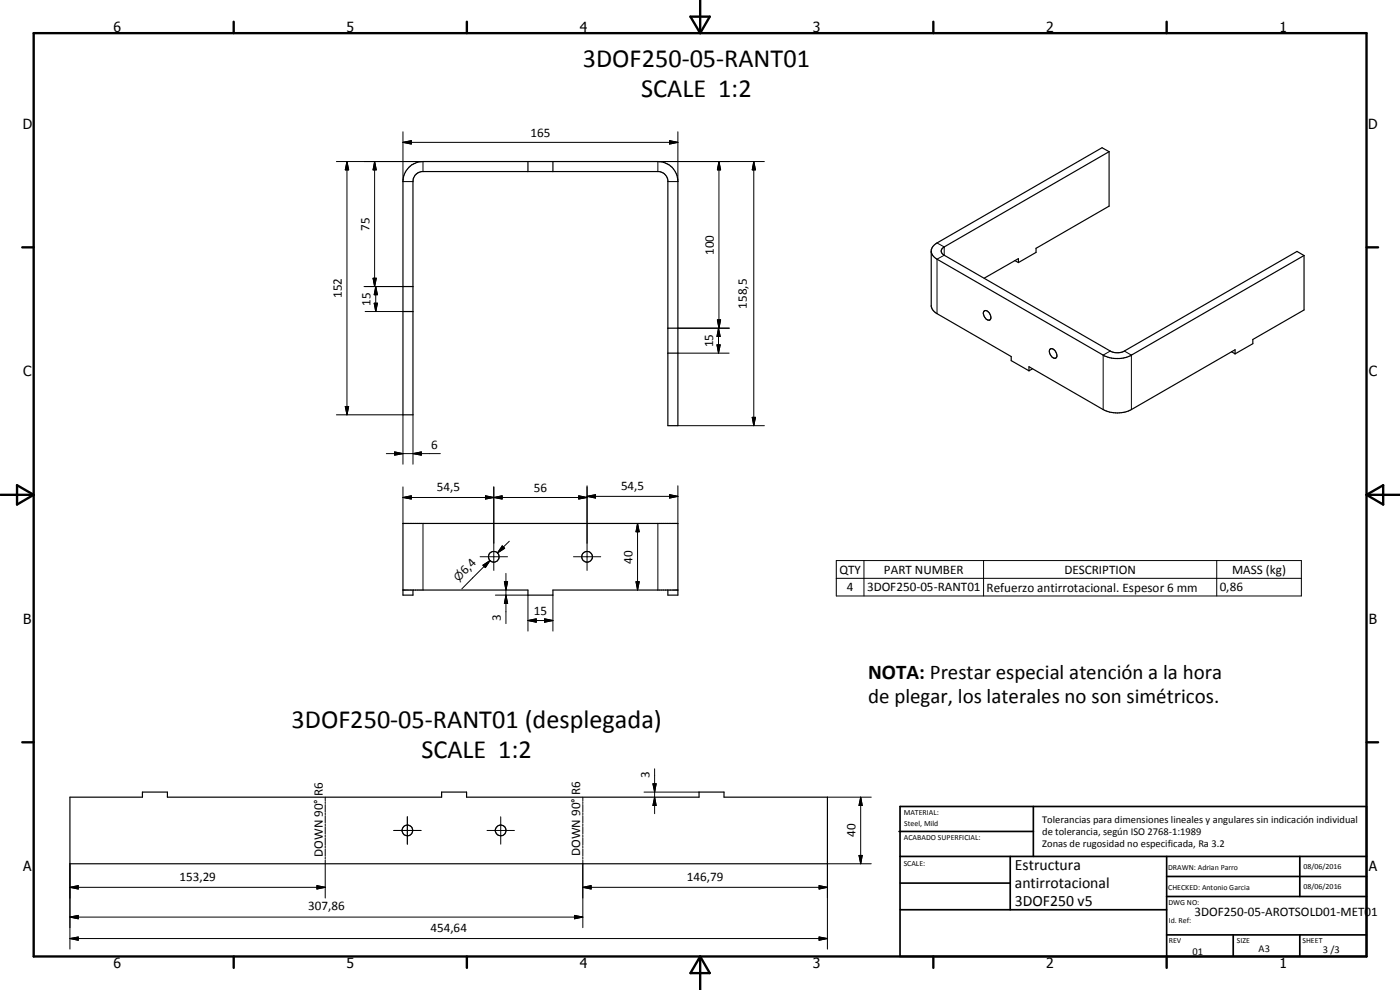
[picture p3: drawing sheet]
<svg xmlns="http://www.w3.org/2000/svg" width="420mm" height="297mm" viewBox="0 0 420 297" stroke-linecap="round" stroke-linejoin="round" font-family="sans-serif">
<g fill="none" stroke="#000" stroke-width=".35">
<path d="M122.7 50.2l.9-.8 1.1-.5 1.1-.3 1.1-.1h70.5a6 6 0 0 1 6 6v73.2h-3v-73.6a3.1 3.1 0 0 0-2.6-2.6h-71.2a3 3 0 0 0-2.7 3v70h-3v-70l.5-2.3zM158.4 48.5v3M165.9 48.5v3M332.9 45.5v16.3l-22 12.7v1.2l-5.3 3.1M332.9 45.5l-2.2-1.2-49.5 28.6-1.3 1.1-.4 1v17l.4 1 1.3 1.1 22.3 12.9v1.2l5.3 3.1M332.9 45.5l-49.5 28.6a1.31 1.31 0 0 0-.9 1.2 1.31 1.31 0 0 0 .9 1.3l49.8 28.7a4.5 4.5 0 0 0 4.2 0l51.8-29.9 2.2 1.3M279.5 75.7l.4 1 1.3 1.1 49.9 28.8a9.2 9.2 0 0 0 8.4 0l51.9-29.9M304.6 78.2l1 .6M305.6 78.8v-1.2l-10.3 5.9M391.4 76.7v16.3l-15.4 8.9v1.2l-5.3 3.1M120.9 86h3M120.9 93.5h3"/>
<path d="M200.4 98.5h3M295.3 93.4a1.22 1.22 0 0 1 1.8 .9 1.01 1.01 0 0 1 .3 1 1.01 1.01 0 0 1-.8 .8 2.07 2.07 0 0 1-1.3-2.7zM200.4 106h3M309.9 110.7l-1.1 .6M315 104.9a1.18 1.18 0 0 1 1.2-.1 1.18 1.18 0 0 1 .7 1 .92 .92 0 0 1 .1 1.4 .92 .92 0 0 1-1.4-.2l-.6-1.1zM369.6 105.5l1.1 .7M370.7 106.2v-1.3l-31.2 18a9.3 9.3 0 0 1-8.4 0l-22.3-12.9v1.3M120.9 177h37.5v1.6h7.5v-1.6h37.5M123.9 177v1.6h-3v-21.5h82.5v21.5h-3v-1.6M21 239.2h21.7v-1.5h7.5v1.5h82.3v-1.5h7.5v1.5h69.8v-1.5h7.5v1.5h31v20h-227.3z"/>
<circle cx="148.2" cy="167.1" r="1.59"/>
<circle cx="176.2" cy="167" r="1.61"/>
<circle cx="122.3" cy="249.2" r="1.59"/>
<circle cx="150.3" cy="249.2" r="1.63"/>
</g>
<g fill="none" stroke="#000" stroke-width=".3">
<path d="M120.9 39.5v15h3M203.4 39.5v15h-3M101 48.5h25.9v3M104.1 48.5l.5 2.5h-1zM104.1 48.5v76M112.4 48.5l.5 2.5h-.9zM112.4 48.5v37.5M120.9 42.7l2.5-.5v1zM120.9 42.7h82.5M200.9 42.2l2.5 .5-2.5 .5zM215.8 48.5l.5 2.5h-1zM215.8 48.5v50"/>
<path d="M226.2 48.5l.5 2.5h-.9zM226.2 48.5v79.2M229.4 48.5h-32v3M281.2 72.9l2.2 1.2v2.5l-2.2 1.2v16.3M109.3 86h11.6M109.6 93.5h11.3M112 83.5h.9l-.5 2.5zM112.3 91h1l-.5 2.5zM112.8 86l.5 2.4h-1zM112.8 86v7.5M203.4 98.5h15.5M215.3 96h1l-.5 2.5z"/>
<path d="M215.6 98.5l.5 2.5h-.9zM215.6 98.5v7.5M203.4 106h15.4M215.2 103.5h.9l-.5 2.5zM333.2 105.3l-2.1 1.3v16.3M337.4 105.3l2.1 1.3v16.3M101 124.5h19.9v14.8M103.6 122h1l-.5 2.5zM115.9 136.1h16.3M118.4 135.6l2.5 .5-2.5 .5zM123.9 136.1l2.5-.5v1zM123.9 124.5v14.8"/>
<path d="M203.4 127.7h26M225.8 125.2h.9l-.5 2.5zM120.9 149.3l2.5-.5v.9zM120.9 146.1v11M120.9 149.3h55.3M126.9 157.1v19.9M145.7 148.8l2.5 .5-2.5 .4zM148.2 149.3l2.5-.5v.9zM148.2 146.1v25.1M173.7 148.8l2.5 .5-2.5 .4zM176.2 148.9l2.5-.5v1zM176.2 145.8v25.4"/>
<path d="M176.2 148.9h27.2M191.3 157.1l.5 2.5h-.9zM191.3 157.1v19.9M197.4 157.1v19.9M200.9 148.4l2.5 .5-2.5 .5zM203.4 145.8v11.3M144.1 167h8.2M144.9 169.6l2.2-1.4-1.4 2.1zM147.1 168.2l-1.8 1.8M147.1 168.2l-8.5 8.5M148.7 178.6h9.7v10.8M150.7 163.8l.8 .7-2.2 1.4z"/>
<path d="M151.4 174.5h.9l-.5 2.5zM151.8 178.6l.5 2.5h-.9zM151.8 172v15.1M152.9 162.4l-3.6 3.5M165.9 178.6v10.8M172.1 167h8.2M190.9 174.5h.9l-.5 2.5zM251 168.2h139.6v10.6h-139.6zM251 173.5h139.6M259.3 168.2v10.6M295.2 168.2v10.6M365.2 168.2v10.6"/>
<path d="M158.4 186.2l2.5-.5v1zM158.4 186.2h7.5M163.4 185.7l2.5 .5-2.5 .5zM97.6 239.2v1.1M174.9 239.2v1.1M193.3 237.7h16.5M195.9 235.2h1l-.4 2.5zM196.5 239.2l.4 2.5h-1zM196.5 230.7v13.4M248.3 239.2h13.2M258.3 239.2l.5 2.5h-1zM258.3 239.2v20"/>
<path d="M21 259.2v25.6M97.6 240.5v.6M97.6 241.4v2.2M97.6 243.9v.5M97.6 244.7v2.2M97.6 247.2v.6M97.6 248v2.3M97.6 250.6v.5M97.6 251.4v2.2M97.6 253.9v.5M97.6 254.7v2.2M97.6 257.2v.6"/>
<path d="M97.6 258.1v11.4M118.2 249.2h8.2M122.2 245.1v8.2M146.2 249.2h8.2M150.3 245.1v8.2M174.9 240.5v.6M174.9 241.4v2.2M174.9 243.9v.5M174.9 244.7v2.2M174.9 247.2v.6M174.9 248v2.3M174.9 250.6v.5"/>
<path d="M174.9 251.4v2.2M174.9 253.9v.5M174.9 254.7v2.2M174.9 257.2v.6M174.9 258.1v20.2M257.8 256.7h1l-.5 2.5zM261.5 259.2h-13.2v25.6M21 266.2l2.5-.5v1zM21 275.2l2.5-.5v1zM21 266.2h76.6M21 275.2h153.9M95.1 265.7l2.5 .5-2.5 .5z"/>
<path d="M172.4 274.7l2.5 .5-2.5 .5zM174.9 266.2l2.5-.5v1zM174.9 266.2h73.4M245.8 265.7l2.5 .5-2.5 .5zM21 281.6l2.5-.5v1zM21 281.6h227.3M245.8 281.1l2.5 .5-2.5 .5z"/>
</g>
<g fill="none" stroke="#000" stroke-width=".71">
<path d="M10.1 9.9h400v277.1h-400zM70.1 6.5v3.4M140.1 6.5v3.4M207.2 5h5.8l-2.9 4.9zM210.1 0v9.9M280.1 6.5v3.4M350.1 6.5v3.4M6.7 74.2h3.4M410.1 74.2h3.5M.1 148.5h10M5.1 145.6l5 2.9-5 2.9zM410.1 148.5h10"/>
<path d="M410.1 148.5l5-2.9v5.8zM6.7 222.7h3.4M410.1 222.7h3.5M70.1 287v3.4M140.1 287v3.4M210.1 287v10M210.1 287l2.9 5h-5.8zM280.1 287v3.4M350.1 287v3.4"/>
</g>
<g fill="none" stroke="#000" stroke-width=".51">
<path d="M269.8 249.5h40.3M270.1 242h140v45h-140zM270.1 257h140M303.2 257v16M310.1 242v15M350.1 257v30M390.1 257v12M270.1 265h33.1M270.1 273h80M350.1 269h60M350.1 263h60M350.1 280.5h60"/>
<path d="M370.1 280.5v6.5M390.1 280.5v6.5"/>
</g>
<g fill="#000">
<path d="M104.1 48.5l.5 2.5h-1zM112.4 48.5l.5 2.5h-.9zM120.9 42.7l2.5-.5v1zM200.9 42.2l2.5 .5-2.5 .5zM215.8 48.5l.5 2.5h-1zM226.2 48.5l.5 2.5h-.9zM112 83.5h.9l-.5 2.5zM112.3 91h1l-.5 2.5zM112.8 86l.5 2.4h-1zM215.3 96h1l-.5 2.5zM215.2 103.5h.9l-.5 2.5zM215.6 98.5l.5 2.5h-.9z"/>
<path d="M103.6 122h1l-.5 2.5zM118.4 135.6l2.5 .5-2.5 .5zM123.9 136.1l2.5-.5v1zM225.8 125.2h.9l-.5 2.5zM120.9 149.3l2.5-.5v.9zM145.7 148.8l2.5 .5-2.5 .4zM148.2 149.3l2.5-.5v.9zM173.7 148.8l2.5 .5-2.5 .4zM176.2 148.9l2.5-.5v1zM191.3 157.1l.5 2.5h-.9zM200.9 148.4l2.5 .5-2.5 .5zM144.9 169.6l2.2-1.4-1.4 2.1z"/>
<path d="M150.7 163.8l.8 .7-2.2 1.4zM151.4 174.5h.9l-.5 2.5zM190.9 174.5h.9l-.5 2.5zM151.8 178.6l.5 2.5h-.9zM158.4 186.2l2.5-.5v1zM163.4 185.7l2.5 .5-2.5 .5zM195.9 235.2h1l-.4 2.5zM196.5 239.2l.4 2.5h-1zM257.8 256.7h1l-.5 2.5zM258.3 239.2l.5 2.5h-1zM21 266.2l2.5-.5v1zM21 275.2l2.5-.5v1z"/>
<path d="M95.1 265.7l2.5 .5-2.5 .5zM172.4 274.7l2.5 .5-2.5 .5zM174.9 266.2l2.5-.5v1zM245.8 265.7l2.5 .5-2.5 .5zM21 281.6l2.5-.5v1zM245.8 281.1l2.5 .5-2.5 .5z"/>
</g>
<g font-size="7.9">
<text x="175" y="20.2">3DOF250-05-RANT01</text>
<text x="192.4" y="29.1">SCALE 1:2</text>
<text x="87.5" y="218.4">3DOF250-05-RANT01 (desplegada)</text>
<text x="126.5" y="227.4">SCALE 1:2</text>
</g>
<g font-size="6.3">
<text x="260.6" y="203.8">NOTA: Prestar especial atención a la hora</text>
<text x="260.6" y="211">de plegar, los laterales no son simétricos.</text>
</g>
<g font-size="4.7">
<text x="304.6" y="261.1">Estructura</text>
<text x="304.6" y="266.5">antirrotacional</text>
<text x="304.6" y="271.9">3DOF250 v5</text>
</g>
<g font-size="4.2">
<text x="34" y="9.6">6</text>
<text x="104" y="9.6">5</text>
<text x="174" y="9.6">4</text>
<text x="244" y="9.6">3</text>
<text x="314" y="9.6">2</text>
<text x="384" y="9.6">1</text>
<text x="6.8" y="38.7">D</text>
<text x="410.6" y="38.7">D</text>
<text x="7" y="112.9">C</text>
<text x="410.8" y="112.9">C</text>
<text x="7" y="187.1">B</text>
<text x="410.8" y="187.1">B</text>
<text x="7" y="261.4">A</text>
<text x="410.8" y="261.4">A</text>
<text x="34" y="290.4">6</text>
<text x="104" y="290.4">5</text>
<text x="174" y="290.4">4</text>
<text x="244" y="290.4">3</text>
<text x="314" y="290.4">2</text>
<text x="384" y="290.4">1</text>
</g>
<g font-size="3.9">
<text x="159.2" y="41.2">165</text>
<text x="110.9" y="69.3" transform="rotate(-90 110.9 69.3)">75</text>
<text x="214.2" y="76.5" transform="rotate(-90 214.2 76.5)">100</text>
<text x="102.6" y="89.5" transform="rotate(-90 102.6 89.5)">152</text>
<text x="111.2" y="91.7" transform="rotate(-90 111.2 91.7)">15</text>
<text x="224.1" y="92.6" transform="rotate(-90 224.1 92.6)">158,5</text>
<text x="214.1" y="104.2" transform="rotate(-90 214.1 104.2)">15</text>
<text x="129.4" y="134.6">6</text>
<text x="131.1" y="147.2">54,5</text>
<text x="160.2" y="147.7">56</text>
<text x="186.4" y="146.9">54,5</text>
<text x="139.6" y="172.6" transform="rotate(-45 139.6 172.6)">6,4</text>
<text x="189.8" y="169.1" transform="rotate(-90 189.8 169.1)">40</text>
<text x="251.9" y="172.1">QTY</text>
<text x="265.3" y="172.1">PART NUMBER</text>
<text x="319.4" y="172.1">DESCRIPTION</text>
<text x="369.8" y="172.3">MASS (kg)</text>
<text x="254.2" y="177.5">4</text>
<text x="260.2" y="177.5">3DOF250-05-RANT01</text>
<text x="296.1" y="177.5">Refuerzo antirrotacional. Espesor 6 mm</text>
<text x="366" y="177.5">0,86</text>
<text x="160.2" y="184.7">15</text>
<text x="150.3" y="186.4" transform="rotate(-90 150.3 186.4)">3</text>
<text x="194.9" y="233.5" transform="rotate(-90 194.9 233.5)">3</text>
<text x="96.8" y="238.9" transform="rotate(-90 96.8 238.9)">R6</text>
<text x="174.1" y="238.7" transform="rotate(-90 174.1 238.7)">R6</text>
<text x="256.7" y="251.2" transform="rotate(-90 256.7 251.2)">40</text>
<text x="96.8" y="257" transform="rotate(-90 96.8 257)">DOWN 90°</text>
<text x="174.1" y="256.8" transform="rotate(-90 174.1 256.8)">DOWN 90°</text>
<text x="53.8" y="264.2">153,29</text>
<text x="206.2" y="264.2">146,79</text>
<text x="92.5" y="273.1">307,86</text>
<text x="358.5" y="275">3DOF250-05-AROTSOLD01-MET01</text>
<text x="129.2" y="279.5">454,64</text>
</g>
<text font-size="3.3" x="137.6" y="174.6" transform="rotate(-45 137.6 174.6)">⌀</text>
<g font-size="3.1">
<text x="312.7" y="246.8">Tolerancias para dimensiones lineales y angulares sin indicación individual</text>
<text x="312.7" y="250.4">de tolerancia, según ISO 2768-1:1989</text>
<text x="312.7" y="254">Zonas de rugosidad no especificada, Ra 3.2</text>
<text x="357.9" y="286.4">01</text>
<text x="377.7" y="285.6">A3</text>
<text x="397" y="285.9">3 /3</text>
</g>
<g font-size="2.4">
<text x="271.2" y="244.4">MATERIAL:</text>
<text x="271.3" y="252">ACABADO SUPERFICIAL:</text>
<text x="271.4" y="247.9">Steel, Mild</text>
<text x="271.2" y="259.7">SCALE:</text>
<text x="350.6" y="261">DRAWN: Adrian Parro</text>
<text x="391.2" y="260.6">08/06/2016</text>
<text x="350.6" y="267">CHECKED: Antonio Garcia</text>
<text x="391.2" y="266.7">08/06/2016</text>
<text x="350.6" y="271.4">DWG NO:</text>
<text x="350.8" y="276.9">Id. Ref:</text>
<text x="350.8" y="282.8">REV</text>
<text x="371.2" y="282.9">SIZE</text>
<text x="390.9" y="282.9">SHEET</text>
</g>
</svg>
